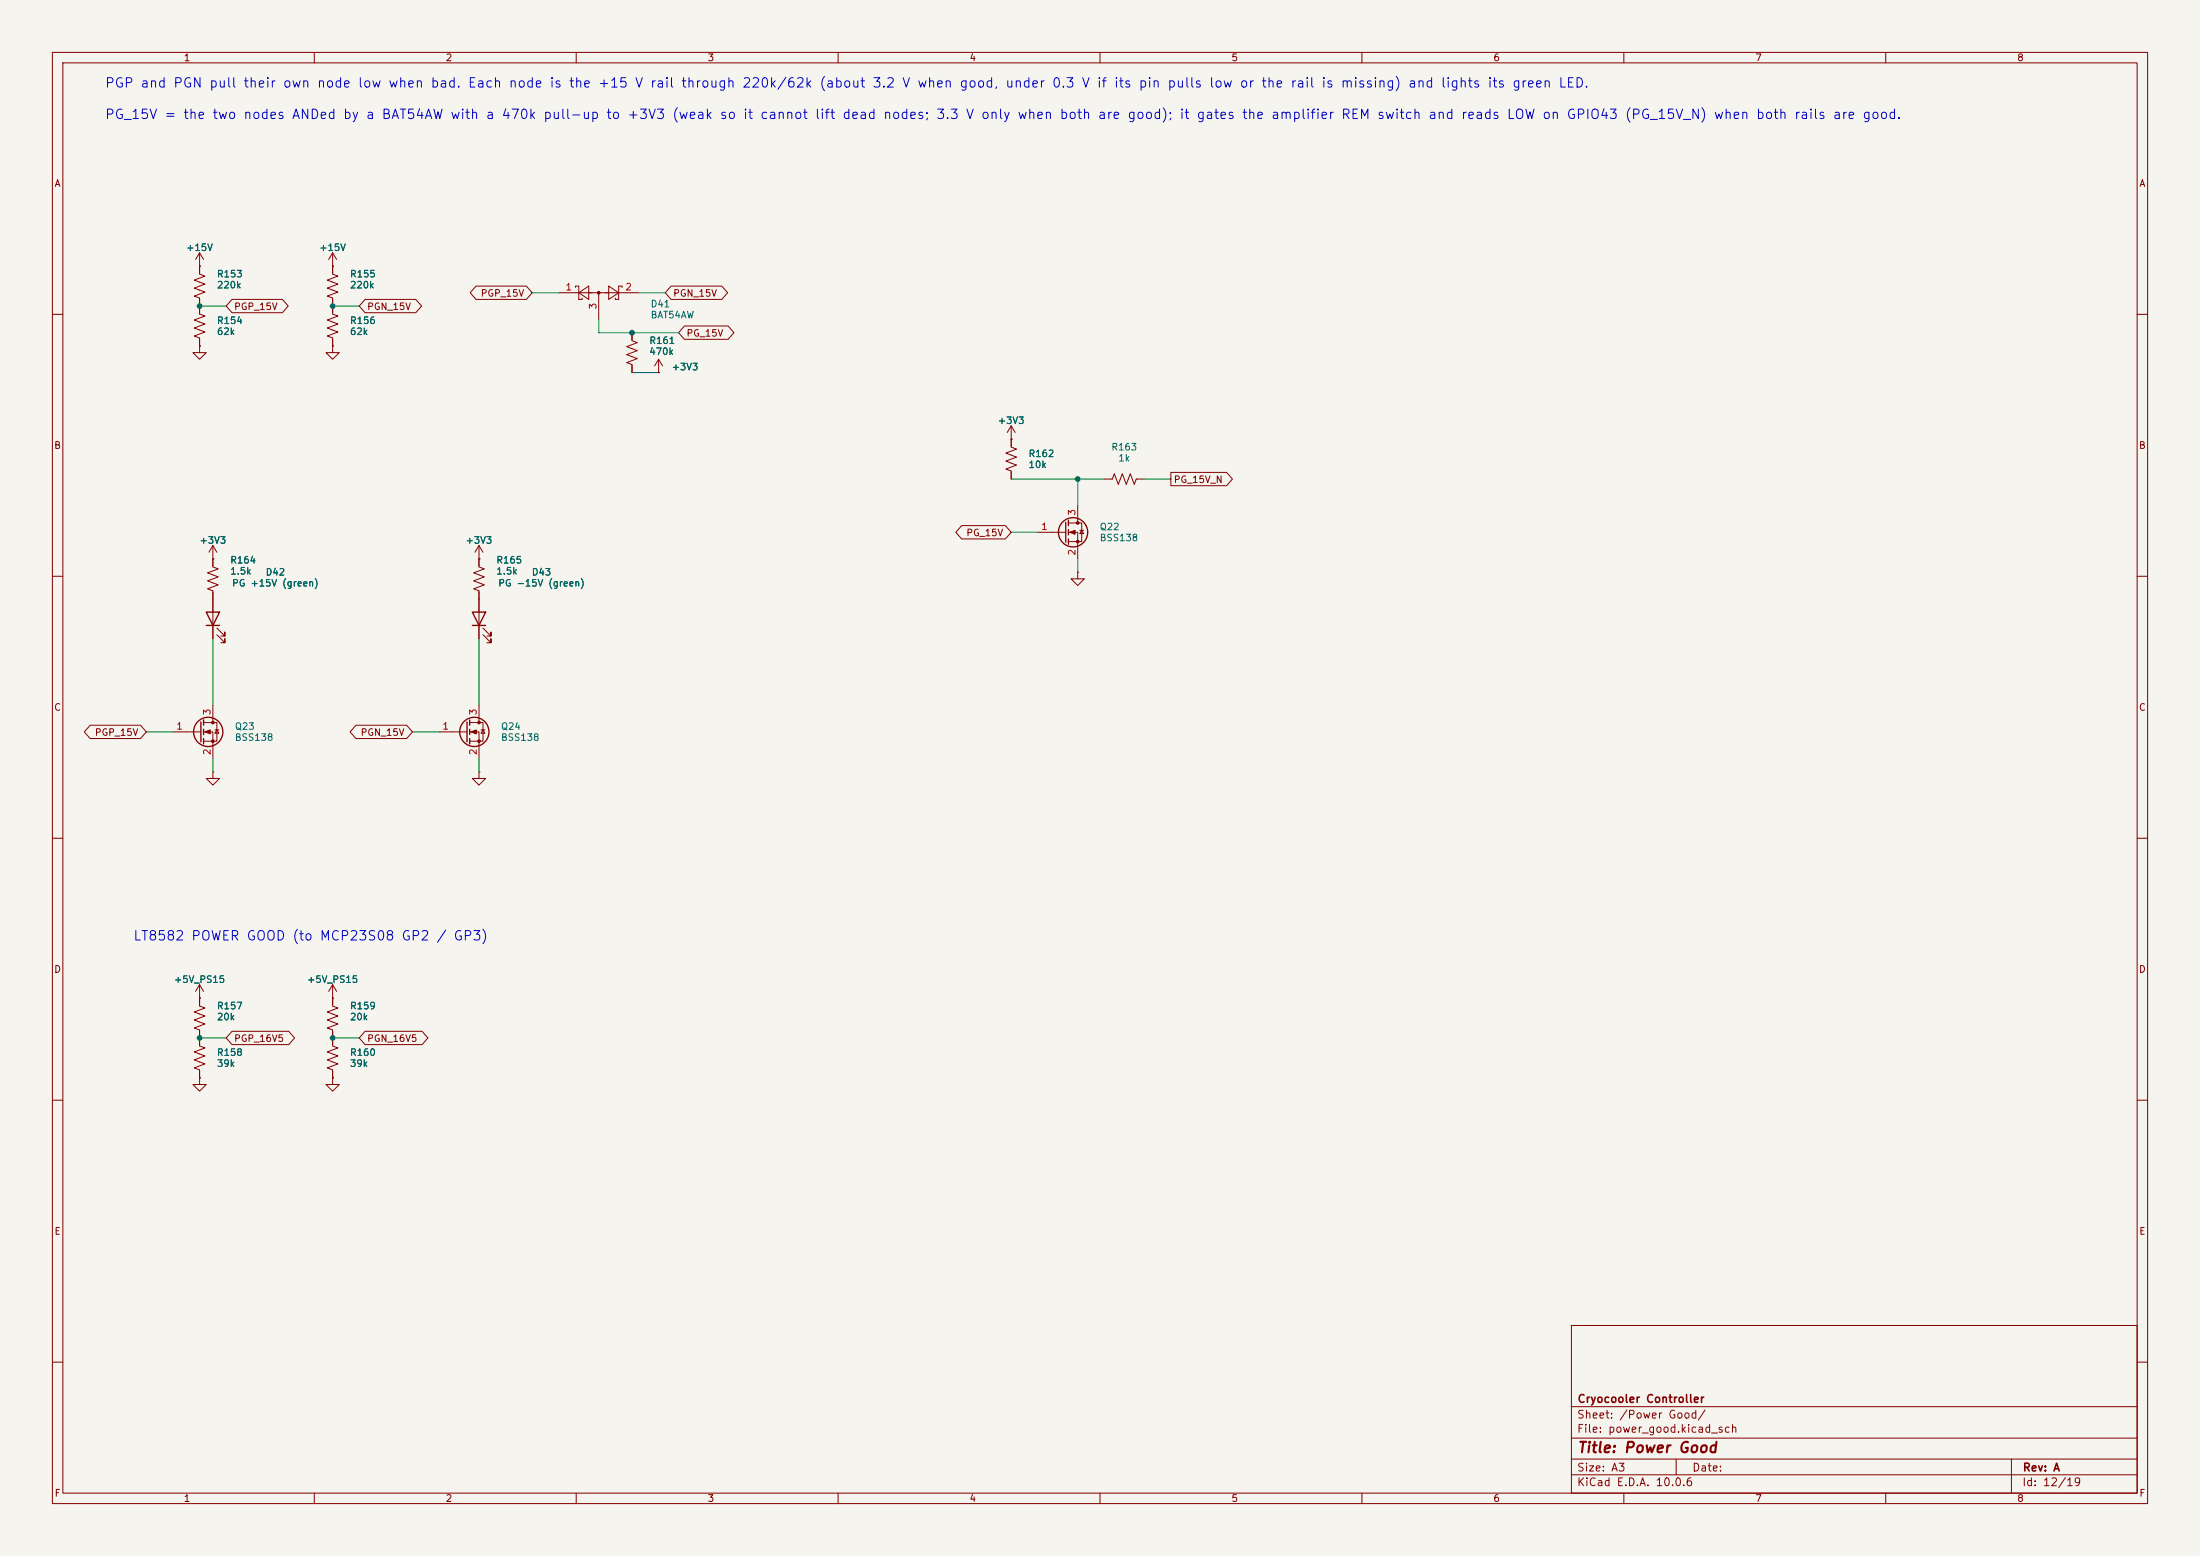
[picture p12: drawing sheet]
<svg xmlns="http://www.w3.org/2000/svg" width="420mm" height="297mm" viewBox="0 0 420 297" stroke-linecap="round" stroke-linejoin="round" font-family="sans-serif">
<path d="M0 0h420v297h-420z" fill="#f5f4ef" stroke="#f5f4ef" stroke-width=".19"/>
<g fill="none" stroke="#840000" stroke-width=".19">
<path d="M10 10h400v277h-400zM12 12h396v273h-396zM60 10v2M110 10v2M160 10v2M210 10v2M260 10v2M310 10v2M360 10v2M38.1 48.3v4l1 .4-2 .8 2 .7-2 .8 2 .8-2 .7 1 .4v3l1 .4-2 .8 2 .7-2 .8 2 .8-2 .7 1 .4v1.5M38.1 50.8h.1M38.1 48.3l-.8 1.2"/>
<path d="M38.1 48.3l.8 1.2M44.3 57.1h9.6l1.1 1.3-1.1 1.3h-9.6l-1.1-1.3zM63.5 50.8h.1M63.5 48.3v4l1 .4-2 .8 2 .7-2 .8 2 .8-2 .7 1 .4v3l1 .4-2 .8 2 .7-2 .8 2 .8-2 .7 1 .4v1.5M63.5 48.3l-.8 1.2M63.5 48.3l.8 1.2M69.7 57.1h9.7l1.1 1.3-1.1 1.3h-9.7l-1.1-1.3zM90.9 54.6h9.6l1.1 1.3-1.1 1.3h-9.6l-1.1-1.3zM106.7 55.9h15.2M109.9 54.9v-.3h.6v2.6h.6v-.3M110.5 55.9l1.9-1.3v2.6zM114.3 55.9v5.1"/>
<path d="M116.2 54.6l1.9 1.3-1.9 1.3zM118.7 54.9v-.3h-.6v2.6h-.6v-.3M128.1 54.6h9.7l1.1 1.3-1.1 1.3h-9.7l-1.1-1.3zM10 60h2M38.1 66v1.3h1.3l-1.3 1.3-1.3-1.3h1.3M38.1 66h.1M63.5 66v1.3h1.3l-1.3 1.3-1.3-1.3h1.3M63.5 66h.1M120.6 63.5v1.5l1.1 .4-2.1 .8 2.1 .7-2.1 .8 2.1 .8-2.1 .7 1 .4v1.5M125.7 71.1h.1M125.7 68.6l-.7 1.3M125.7 68.6l.8 1.3"/>
<path d="M125.7 68.6v2.5M130.7 62.2h8.3l1.1 1.3-1.1 1.3h-8.3l-1.2-1.3zM408 60h2M193 81.3v4l1.1 .4-2.1 .8 2.1 .7-2.1 .8 2.1 .8-2.1 .7 1 .4v1.5M193 83.8h.1M193 81.3l-.7 1.3M193 81.3l.8 1.3M204 99.8h2.5v3.6h-2.5M205.7 96.5v3.3M210.8 91.4h1.5l.4-1 .8 2.1 .7-2.1 .8 2.1 .8-2.1 .7 2.1 .4-1.1h1.5M223.5 90.2h10.7l1.1 1.2-1.1 1.3h-10.7zM10 110h2"/>
<path d="M40.6 106.7h.1M40.6 104.1v4.1l1.1 .4-2.1 .7 2.1 .8-2.1 .8 2.1 .7-2.1 .8 1 .4v9.1M40.6 104.1l-.7 1.3M40.6 104.1l.8 1.3M41.4 119.9l1.5 1.5v-.7v.7h-.7M91.4 106.7h.1M91.4 104.1v4.1l1.1 .4-2.1 .7 2.1 .8-2.1 .8 2.1 .7-2.1 .8 1 .4v9.1M91.4 104.1l-.7 1.3M91.4 104.1l.8 1.3M92.2 119.9l1.5 1.5v-.7v.7h-.7M183.6 100.3h8.3l1.1 1.3-1.1 1.3h-8.3l-1.1-1.3zM198.1 101.6h5.4"/>
<path d="M204 101.6h1.7v5.1M205.7 109.2v1.3h1.3l-1.3 1.3-1.2-1.3h1.2M205.7 109.2h.1M206.1 101.2h.8M206.5 101.2l.4 .7h-.8zM408 110h2M17.2 138.4h9.6l1.1 1.3-1.1 1.3h-9.6l-1.1-1.3zM33 139.7h5.4M38.9 137.9h2.5v3.6h-2.5M38.9 139.7h1.7v5.1M40.6 134.6v3.3M41 139.3h.8"/>
<path d="M41.4 139.3l.4 .7h-.8zM41.4 121.2l1.5 1.5v-.8v.8h-.7M67.9 138.4h9.7l1.1 1.3-1.1 1.3h-9.7l-1.1-1.3zM83.8 139.7h5.4M89.7 137.9h2.5v3.6h-2.5M89.7 139.7h1.7v5.1M91.4 134.6v3.3M91.8 139.3h.8M92.2 121.2l1.5 1.5v-.8v.8h-.7M92.2 139.3l.4 .7h-.8zM10 160h2M40.6 147.3v1.3h1.3l-1.3 1.3-1.2-1.3h1.2"/>
<path d="M40.6 147.3h.1M91.4 147.3v1.3h1.3l-1.3 1.3-1.2-1.3h1.2M91.4 147.3h.1M408 160h2M38.1 188v4l1 .4-2 .8 2 .7-2 .8 2 .8-2 .7 1 .4v3l1 .4-2 .8 2 .7-2 .8 2 .8-2 .7 1 .4v1.5M38.1 190.5h.1M38.1 188l-.8 1.2M38.1 188l.8 1.2M44.3 196.8h10.8l1.1 1.3-1.1 1.3h-10.8l-1.1-1.3zM63.5 190.5h.1M63.5 188v4l1 .4-2 .8 2 .7-2 .8 2 .8-2 .7 1 .4v3l1 .4-2 .8 2 .7-2 .8 2 .8-2 .7 1 .4v1.5M63.5 188l-.8 1.2"/>
<path d="M63.5 188l.8 1.2M69.7 196.8h10.9l1.1 1.3-1.1 1.3h-10.9l-1.1-1.3zM10 210h2M38.1 205.7v1.3h1.3l-1.3 1.3-1.3-1.3h1.3M38.1 205.7h.1M63.5 205.7v1.3h1.3l-1.3 1.3-1.3-1.3h1.3M63.5 205.7h.1M408 210h2M300 253h108v32h-108zM10 260h2M300 278.5h108M300 274.5h108"/>
<path d="M300 268.5h108M320 278.5v3M384 278.5v6.5M408 260h2M60 285v2M110 285v2M160 285v2M210 285v2M260 285v2M300 281.5h108M310 285v2M360 285v2"/>
</g>
<g fill="#840000" stroke="#840000" stroke-width=".19">
<path d="M204.2 101.6l1-.4v.8z"/>
<path d="M39.1 139.7l1-.4v.8z"/>
<path d="M89.9 139.7l1-.4v.8z"/>
<circle cx="114.3" cy="55.9" r=".25"/>
<circle cx="205.7" cy="99.8" r=".25"/>
<circle cx="205.7" cy="103.4" r=".25"/>
<circle cx="40.6" cy="137.9" r=".25"/>
<circle cx="40.6" cy="141.5" r=".25"/>
<circle cx="91.4" cy="137.9" r=".25"/>
<circle cx="91.4" cy="141.5" r=".25"/>
</g>
<g fill="none" stroke="#840000" stroke-width=".25">
<path d="M203.5 99.7v3.8M204 99.3v1M39.4 116.8h2.5l-1.3 2.6zM39.4 119.4h2.5M90.2 116.8h2.5l-1.3 2.6zM90.2 119.4h2.5M204 101.1v1M204 102.9v1M38.4 137.8v3.8M38.9 137.4v1M38.9 139.2v1M89.2 137.8v3.8"/>
<path d="M89.7 137.4v1M89.7 139.2v1M38.9 141v1M89.7 141v1"/>
<circle cx="204.9" cy="101.6" r="2.79"/>
<circle cx="39.8" cy="139.7" r="2.79"/>
<circle cx="90.6" cy="139.7" r="2.79"/>
</g>
<g fill="none" stroke="#009600" stroke-width=".19">
<path d="M38.1 58.4h5.1M63.5 58.4h5.1M101.6 55.9h5.1M121.9 55.9h5.1M114.3 61v2.5h15.2M120.6 71.1h5.1M193 91.4h17.8M205.7 91.4v5.1M218.4 91.4h5.1M193 101.6h5.1M205.7 106.7v2.5M27.9 139.7h5.1"/>
<path d="M40.6 121.9v12.7M78.7 139.7h5.1M91.4 121.9v12.7M40.6 144.8v2.5M91.4 144.8v2.5M38.1 198.1h5.1M63.5 198.1h5.1"/>
</g>
<g fill="#009600" stroke="#009600" stroke-width=".19">
<circle cx="120.6" cy="63.5" r=".46"/>
<circle cx="63.5" cy="58.4" r=".46"/>
<circle cx="205.7" cy="91.4" r=".46"/>
<circle cx="38.1" cy="58.4" r=".46"/>
<circle cx="63.5" cy="198.1" r=".46"/>
<circle cx="38.1" cy="198.1" r=".46"/>
</g>
<text font-size="2" fill="#840000" x="301" y="277.8">Title: Power Good</text>
<g font-size="1.8" fill="#0000c2">
<text x="19.9" y="17.2">PGP and PGN pull their own node low when bad. Each node is the +15 V rail through 220k/62k (about 3.2 V when good, under 0.3 V if its pin pulls low or the rail is missing) and lights its green LED.</text>
<text x="19.9" y="23.2">PG_15V = the two nodes ANDed by a BAT54AW with a 470k pull-up to +3V3 (weak so it cannot lift dead nodes; 3.3 V only when both are good); it gates the amplifier REM switch and reads LOW on GPIO43 (PG_15V_N) when both rails are good.</text>
<text x="25.3" y="180">LT8582 POWER GOOD (to MCP23S08 GP2 / GP3)</text>
</g>
<g font-size="1.5" fill="#840000">
<text x="301" y="268.1">Cryocooler Controller</text>
<text x="300.9" y="273.8">File: power_good.kicad_sch</text>
<text x="300.9" y="271.1">Sheet: /Power Good/</text>
<text x="300.9" y="281.2">Size: A3</text>
<text x="322.9" y="281.2">Date:</text>
<text x="386" y="281.2">Rev: A</text>
<text x="300.9" y="284">KiCad E.D.A. 10.0.6</text>
<text x="385.9" y="284">Id: 12/19</text>
</g>
<g font-size="1.3" fill="#840000">
<text x="35" y="12">1</text>
<text x="85" y="12">2</text>
<text x="135" y="12">3</text>
<text x="185" y="12">4</text>
<text x="235" y="12">5</text>
<text x="285" y="12">6</text>
<text x="335" y="12">7</text>
<text x="385" y="12">8</text>
<text x="10.3" y="36">A</text>
<text x="408.3" y="36">A</text>
<text x="44.6" y="59.5">PGP_15V</text>
<text x="70" y="59.5">PGN_15V</text>
<text x="91.7" y="56.9">PGP_15V</text>
<text x="128.4" y="56.9">PGN_15V</text>
<text x="130.9" y="64.6">PG_15V</text>
<text x="10.2" y="86">B</text>
<text x="408.2" y="86">B</text>
<text x="224" y="92.5">PG_15V_N</text>
<text x="184.4" y="102.7">PG_15V</text>
<text x="10.2" y="136">C</text>
<text x="408.2" y="136">C</text>
<text x="18" y="140.8">PGP_15V</text>
<text x="68.7" y="140.8">PGN_15V</text>
<text x="10.2" y="186">D</text>
<text x="408.2" y="186">D</text>
<text x="44.6" y="199.2">PGP_16V5</text>
<text x="70" y="199.2">PGN_16V5</text>
<text x="10.3" y="236">E</text>
<text x="408.3" y="236">E</text>
<text x="10.3" y="286">F</text>
<text x="35" y="287">1</text>
<text x="85" y="287">2</text>
<text x="135" y="287">3</text>
<text x="185" y="287">4</text>
<text x="235" y="287">5</text>
<text x="285" y="287">6</text>
<text x="335" y="287">7</text>
<text x="385" y="287">8</text>
<text x="408.3" y="286">F</text>
</g>
<g font-size="1.3" fill="#006464">
<text x="35.4" y="48.2">+15V</text>
<text x="41.3" y="53.3">R153</text>
<text x="60.8" y="48.2">+15V</text>
<text x="66.7" y="53.3">R155</text>
<text x="41.3" y="55.4">220k</text>
<text x="66.7" y="55.4">220k</text>
<text x="124.1" y="59">D41</text>
<text x="41.3" y="62.1">R154</text>
<text x="41.3" y="64.2">62k</text>
<text x="66.7" y="62.1">R156</text>
<text x="66.7" y="64.2">62k</text>
<text x="123.9" y="66">R161</text>
<text x="124.1" y="61.1">BAT54AW</text>
<text x="123.9" y="68.1">470k</text>
<text x="128.1" y="71">+3V3</text>
<text x="190.4" y="81.2">+3V3</text>
<text x="196.2" y="87.5">R162</text>
<text x="196.2" y="89.6">10k</text>
<text x="212.1" y="86.3">R163</text>
<text x="213.4" y="88.4">1k</text>
<text x="209.8" y="101.5">Q22</text>
<text x="38" y="104.1">+3V3</text>
<text x="43.8" y="107.9">R164</text>
<text x="88.8" y="104.1">+3V3</text>
<text x="94.6" y="107.9">R165</text>
<text x="209.8" y="103.6">BSS138</text>
<text x="43.8" y="110">1.5k</text>
<text x="44.2" y="112.3">PG +15V (green)</text>
<text x="50.6" y="110.2">D42</text>
<text x="94.6" y="110">1.5k</text>
<text x="95" y="112.3">PG -15V (green)</text>
<text x="101.4" y="110.2">D43</text>
<text x="44.7" y="139.6">Q23</text>
<text x="44.7" y="141.7">BSS138</text>
<text x="95.5" y="139.6">Q24</text>
<text x="95.5" y="141.7">BSS138</text>
<text x="33.1" y="187.9">+5V_PS15</text>
<text x="58.5" y="187.9">+5V_PS15</text>
<text x="41.3" y="193">R157</text>
<text x="41.3" y="195.1">20k</text>
<text x="66.7" y="193">R159</text>
<text x="66.7" y="195.1">20k</text>
<text x="41.3" y="201.8">R158</text>
<text x="41.3" y="203.9">39k</text>
<text x="66.7" y="201.8">R160</text>
<text x="66.7" y="203.9">39k</text>
</g>
<g font-size="1.3" fill="#a90000">
<text x="107.9" y="55.7">1</text>
<text x="114.2" y="59.2" transform="rotate(-90 114.2 59.2)">3</text>
<text x="119.3" y="55.7">2</text>
<text x="198.7" y="101.5">1</text>
<text x="205.6" y="98.5" transform="rotate(-90 205.6 98.5)">3</text>
<text x="205.6" y="106.1" transform="rotate(-90 205.6 106.1)">2</text>
<text x="40.5" y="136.6" transform="rotate(-90 40.5 136.6)">3</text>
<text x="91.3" y="136.6" transform="rotate(-90 91.3 136.6)">3</text>
<text x="33.6" y="139.6">1</text>
<text x="84.4" y="139.6">1</text>
<text x="40.5" y="144.2" transform="rotate(-90 40.5 144.2)">2</text>
<text x="91.3" y="144.2" transform="rotate(-90 91.3 144.2)">2</text>
</g>
</svg>
